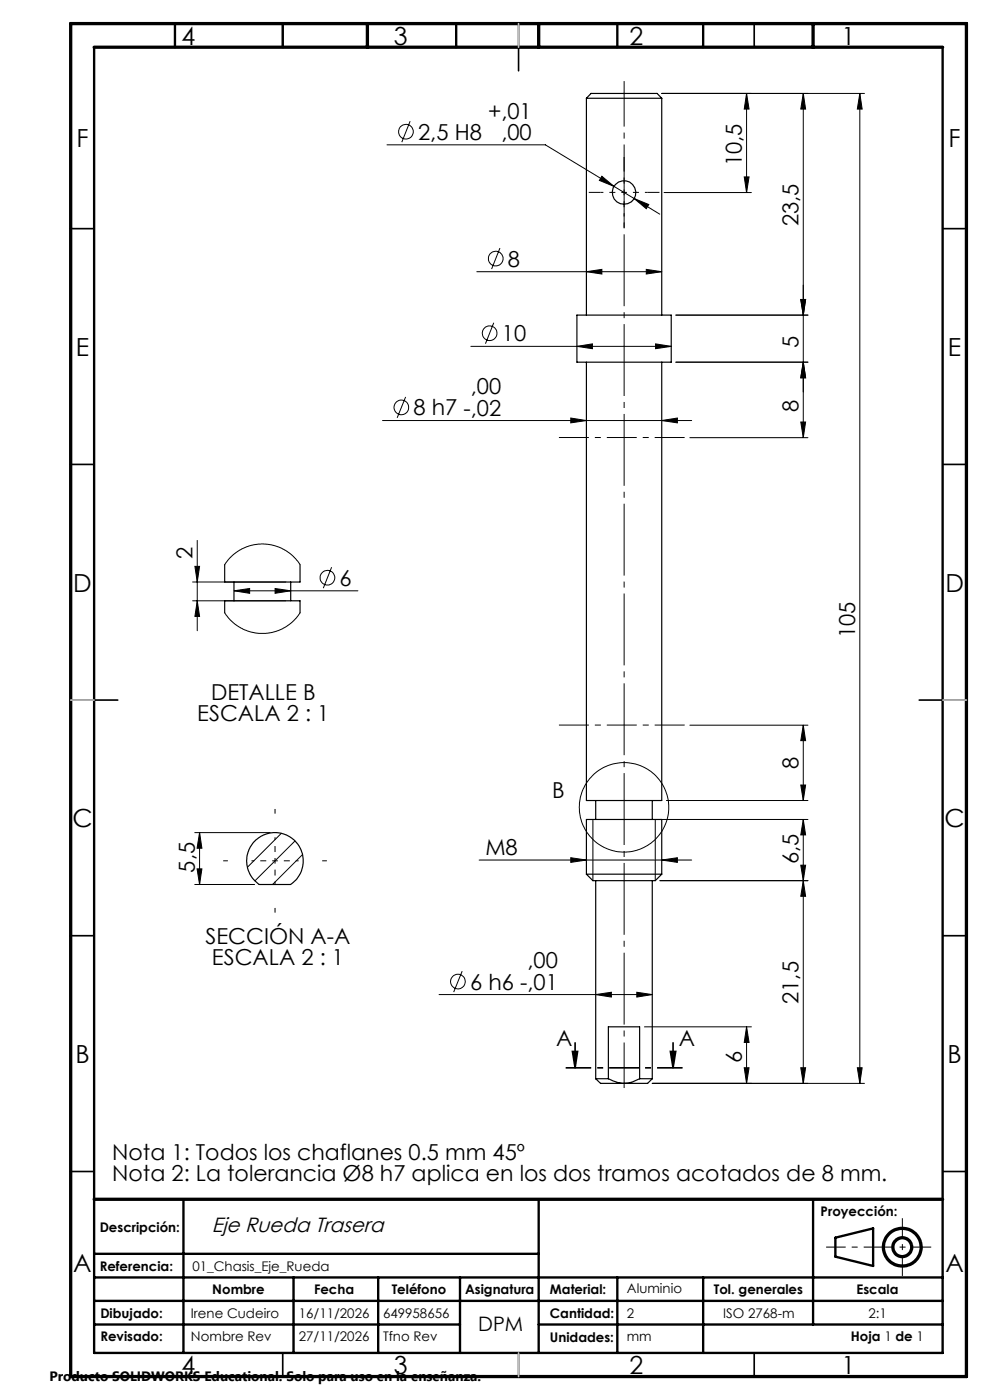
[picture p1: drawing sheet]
<svg xmlns="http://www.w3.org/2000/svg" width="210mm" height="297mm" viewBox="0 0 210 297" stroke-linecap="round" stroke-linejoin="round" font-family="sans-serif">
<g fill="none" stroke="#000" stroke-width=".25">
<path d="M124.4 20.8h16M124.4 20.8l1-1h14l1 1M124.4 20.8v46M140.4 20.8v46M122.4 66.8h20v10h-20zM124.4 76.8v93h16v-93M47.7 119.8v3.7h15.9v-3.7M47.7 130v-2.5h15.9v2.5M49.6 123.5v4M61.7 123.5v4M54 178.5a6 6 0 0 1 8.9 .3 6 6 0 0 1-1.3 8.8h-6.6a6 6 0 0 1-1-9.1zM126.4 169.8v4"/>
<path d="M138.4 169.8v4M124.4 185.5h16M124.4 185.5v-11.7h16v11.7M124.4 185.5l1.4 1.3h13.2l1.4-1.3M126.4 186.8v42M138.4 186.8v42M126.4 228.8h2.6M126.4 228.8l1 1h5M129 228.8v-11h6.7v11M129 228.8a7 7 0 0 0 3.4 1M135.7 228.8h2.7M135.7 228.8l-1.5 .7-1.8 .3"/>
<path d="M138.4 228.8l-1 1h-5"/>
<circle cx="132.3" cy="40.8" r="2.49"/>
</g>
<g fill="none" stroke="#000" stroke-width=".21">
<path d="M140.4 19.8h43M158.4 19.8l.5 3.3h-1zM158.4 19.8v21M170.4 19.8l.5 3.3h-1zM170.4 19.8v73M182.4 19.8l.5 3.3h-1zM182.4 19.8v210M82.1 30.7h33.6l18.8 11.4M87 25.7l-1.8 4.5M127.7 37.4l2.5 2.1-3.1-1.2zM157.9 37.5h1l-.5 3.3zM101.1 57.6h39.3"/>
<path d="M106 52.6l-1.7 4.5M124.4 57.6l3.3-.5v1zM134.5 42.1l3.1 1.3-.5 .9zM134.5 42.1l5.4 3.3M137.1 57.1l3.3 .5-3.3 .5zM140.9 40.8h18.5M99.9 73.5h42.5M104.7 68.5l-1.7 4.4M122.4 73.5l3.3-.5v1zM139.1 73l3.3 .5-3.3 .5zM143.4 66.8h28M143.4 76.8h28"/>
<path d="M169.9 63.5h1l-.5 3.3zM170.4 76.8l.5 3.3h-1zM81.1 89.2h65.6M86 84.2l-1.8 4.4M121.1 88.7l3.3 .5-3.3 .5zM140.4 89.2l3.3-.5v1zM146.3 92.8h25.1M169.9 89.5h1l-.5 3.3zM41.8 114.6v19.2M47.7 119.8l1.4-1.8 1.7-1.3 2.5-1 2.1-.3 2.1 .2 2.4 .8 2.3 1.6 1.4 1.8M40.9 127.5h19.7M40.9 123.5h19.7"/>
<path d="M41.3 120.2h1l-.5 3.3zM41.8 127.5l.5 3.3h-1zM47.7 130l1.4 1.8 1.6 1.2 1.9 .9 2.3 .5 2.6-.2 2.4-.8 2.4-1.7 1.3-1.7M49.6 125.3l3.4-.5v1.1zM49.6 125.3h26.3M58.3 124.8l3.4 .5-3.4 .6zM70.3 120.3l-1.7 4.5M146.3 153.8h25.1M170.4 153.8l.5 3.3h-1zM170.4 153.8v16M41.3 176.6h16M42.3 176.6l.5 3.3h-1z"/>
<path d="M42.3 176.6v11M59.7 176.8l-7.2 7.2M62.6 178.4l-8.5 8.5M125.8 173.8v13M139 173.8v13M140 173.8h31.4M141.4 169.8h30M169.9 166.5h1l-.5 3.3zM170.4 173.8l.5 3.3h-1zM170.4 173.8v56M41.3 187.6h12.7M41.8 184.3h1l-.5 3.3z"/>
<path d="M64.2 181.3l-6.4 6.3M101.6 182.5h45.1M121.1 182l3.3 .5-3.3 .4zM140 186.8h31.4M140.4 182.5l3.3-.5v.9zM169.9 183.5h1l-.5 3.3zM170.4 186.8l.5 3.3h-1zM93.1 211h45.3M98 206l-1.8 4.5M126.4 211l3.3-.5v1zM135.1 210.5l3.3 .5-3.3 .5zM136.7 217.8h22.7"/>
<path d="M158.4 217.8l.5 3.4h-1zM158.4 217.8v12M138.4 229.8h45M157.9 226.5h1l-.5 3.3zM169.9 226.5h1l-.5 3.3zM181.9 226.5h1l-.5 3.3z"/>
<circle cx="86.1" cy="27.9" r="1.56"/>
<circle cx="105.2" cy="54.9" r="1.56"/>
<circle cx="103.9" cy="70.7" r="1.55"/>
<circle cx="85.1" cy="86.4" r="1.55"/>
<circle cx="69.5" cy="122.6" r="1.56"/>
<circle cx="132.4" cy="171.3" r="9.5"/>
<circle cx="97.2" cy="208.2" r="1.55"/>
</g>
<g fill="none" stroke="#000" stroke-width=".7" stroke-linecap="butt">
<circle cx="191.4" cy="264.6" r="4"/>
<circle cx="191.4" cy="264.6" r="2"/>
</g>
<path d="M197.5 264.6h-22.3" fill="none" stroke="#000" stroke-width=".21" stroke-dasharray="6.3 1.3 1.3 1.3" stroke-dashoffset="2.2" stroke-linecap="butt"/>
<path d="M191.4 258.4v12.3" fill="none" stroke="#000" stroke-width=".21" stroke-dasharray="6.3 1.3 1.3 1.3" stroke-dashoffset="2.1" stroke-linecap="butt"/>
<g fill="none" stroke="#000" stroke-width=".35">
<path d="M60 5v5M110 5v10M160 5v5M15 48.5h5M200 48.5h5M15 98.5h5M200 98.5h5M15 148.5h10M195 148.5h10M15 198.5h5M200 198.5h5M121.4 223.1h1.1l-.5 3.5z"/>
<path d="M122 221.2v5.4M142.2 223.1h1.1l-.5 3.5zM142.8 221.2v5.4M15 248.5h5M200 248.5h5M60 287v5M110 287v5M160 287v5"/>
</g>
<g fill="none" stroke="#000" stroke-width=".5">
<path d="M20 10v277h180v-277M37.1 5v5M60 5v5M96.8 5v5M131 5v5M149.2 5v5M38.9 254.4v32.6M114.3 254.4v32.6M172.5 254.4v26.6M20 266h94.3M20 271h180M20 276h180"/>
<path d="M62.3 271v16M80.2 271v16M97.6 271v16M131 271v16M149.2 271v16M177.2 262.6l8-2v8l-8-2zM20 281h77.6M114.3 281h85.7"/>
</g>
<path d="M15 5h190v287h-190zM20 10h180M77.9 5v5M114.3 5v5M172.5 5v5M20 254.4h180" fill="none" stroke="#000" stroke-width=".7"/>
<path d="M110 5v5M15 148.5h5M200 148.5h5M110 287v5" fill="none" stroke="#c0c0c0" stroke-width=".35"/>
<g fill="#000">
<path d="M158.4 19.8l.5 3.3h-1zM170.4 19.8l.5 3.3h-1zM182.4 19.8l.5 3.3h-1zM127.7 37.4l2.5 2.1-3.1-1.2zM124.4 57.6l3.3-.5v1zM134.5 42.1l3.1 1.3-.5 .9zM137.1 57.1l3.3 .5-3.3 .5zM157.9 37.5h1l-.5 3.3zM122.4 73.5l3.3-.5v1zM139.1 73l3.3 .5-3.3 .5zM169.9 63.5h1l-.5 3.3zM170.4 76.8l.5 3.3h-1z"/>
<path d="M121.1 88.7l3.3 .5-3.3 .5zM140.4 89.2l3.3-.5v1zM169.9 89.5h1l-.5 3.3zM41.8 127.5l.5 3.3h-1zM41.3 120.2h1l-.5 3.3zM49.6 125.3l3.4-.5v1.1zM58.3 124.8l3.4 .5-3.4 .6zM170.4 153.8l.5 3.3h-1zM42.3 176.6l.5 3.3h-1zM170.4 173.8l.5 3.3h-1zM169.9 166.5h1l-.5 3.3zM41.8 184.3h1l-.5 3.3z"/>
<path d="M121.1 182l3.3 .5-3.3 .4zM140.4 182.5l3.3-.5v.9zM170.4 186.8l.5 3.3h-1zM169.9 183.5h1l-.5 3.3zM126.4 211l3.3-.5v1zM135.1 210.5l3.3 .5-3.3 .5zM158.4 217.8l.5 3.4h-1zM121.4 223.1h1.1l-.5 3.5zM142.2 223.1h1.1l-.5 3.5zM157.9 226.5h1l-.5 3.3zM169.9 226.5h1l-.5 3.3zM181.9 226.5h1l-.5 3.3z"/>
</g>
<path d="M118.4 92.8h27M118.4 153.8h27" fill="none" stroke="#000" stroke-width=".21" stroke-dasharray="6.3 1.3 1.3 1.3" stroke-dashoffset="-.1" stroke-linecap="butt"/>
<path d="M132.4 230.8v-213.6" fill="none" stroke="#000" stroke-width=".21" stroke-dasharray="15.2 1.3 1.3 1.3" stroke-dashoffset="5.6" stroke-linecap="butt"/>
<path d="M144.8 226.5h-24.8" fill="none" stroke="#000" stroke-width=".35" stroke-dasharray="6.3 1.3 1.3 1.3" stroke-dashoffset=".9" stroke-linecap="butt"/>
<path d="M132.4 40.8v-5M132.4 40.8h-5M132.4 40.8v5M132.4 40.8h5M58.3 182.6v-5M58.3 182.6h-5M58.3 182.6v5M58.3 182.6h5" fill="none" stroke="#000" stroke-width=".21" stroke-dasharray="15.2 1.3 1.3 1.3" stroke-dashoffset="14.6" stroke-linecap="butt"/>
<path d="M132.4 35.8v-2.5M127.4 40.8h-2.5M132.4 45.8v2.5M137.4 40.8h2.5M58.3 172.6v-1M48.3 182.6h-1M58.3 192.6v1M68.3 182.6h1" fill="none" stroke="#000" stroke-width=".21" stroke-dasharray="15.2 1.3 1.3 1.3" stroke-linecap="butt"/>
<g font-size="5.3">
<text x="38.5" y="9.5">4</text>
<text x="83.5" y="9.5">3</text>
<text x="133.5" y="9.5">2</text>
<text x="178.5" y="9.5">1</text>
<text x="16.2" y="31.3">F</text>
<text x="201.2" y="31.3">F</text>
<text x="16.1" y="75.5">E</text>
<text x="201.1" y="75.5">E</text>
<text x="15.5" y="125.5">D</text>
<text x="200.5" y="125.5">D</text>
<text x="15.4" y="175.5">C</text>
<text x="200.4" y="175.5">C</text>
<text x="16" y="225.5">B</text>
<text x="201" y="225.5">B</text>
<text x="15.5" y="269.8">A</text>
<text x="200.5" y="269.8">A</text>
<text x="38.5" y="291.5">4</text>
<text x="83.5" y="291.5">3</text>
<text x="133.5" y="291.5">2</text>
<text x="178.5" y="291.5">1</text>
</g>
<g font-size="4.7">
<text x="88.7" y="29.6">2,5 H8</text>
<text x="103.5" y="25.2">+,01</text>
<text x="106.3" y="29.7">,00</text>
<text x="157.4" y="35.2" transform="rotate(-90 157.4 35.2)">10,5</text>
<text x="169.4" y="48" transform="rotate(-90 169.4 48)">23,5</text>
<text x="107.7" y="56.6">8</text>
<text x="106.4" y="72.4">10</text>
<text x="169.4" y="73.7" transform="rotate(-90 169.4 73.7)">5</text>
<text x="99.9" y="83.7">,00</text>
<text x="87.7" y="88.1">8 h7 -,02</text>
<text x="169.4" y="87.3" transform="rotate(-90 169.4 87.3)">8</text>
<text x="40.8" y="118.5" transform="rotate(-90 40.8 118.5)">2</text>
<text x="72" y="124.3">6</text>
<text x="181.4" y="135.3" transform="rotate(-90 181.4 135.3)">105</text>
<text x="44.8" y="148.4">DETALLE B</text>
<text x="41.9" y="152.9">ESCALA 2 : 1</text>
<text x="169.4" y="163.2" transform="rotate(-90 169.4 163.2)">8</text>
<text x="117.1" y="169.3">B</text>
<text x="41.3" y="185.1" transform="rotate(-90 41.3 185.1)">5,5</text>
<text x="103" y="181.4">M8</text>
<text x="169.4" y="183.3" transform="rotate(-90 169.4 183.3)">6,5</text>
<text x="43.6" y="200.2">SECCIÓN A-A</text>
<text x="45" y="204.7">ESCALA 2 : 1</text>
<text x="99.7" y="209.9">6 h6 -,01</text>
<text x="111.9" y="205.4">,00</text>
<text x="169.4" y="213" transform="rotate(-90 169.4 213)">21,5</text>
<text x="118" y="222">A</text>
<text x="144" y="221.9">A</text>
<text x="157.4" y="225.4" transform="rotate(-90 157.4 225.4)">6</text>
<text x="23.8" y="246">Nota 1: Todos los chaflanes 0.5 mm 45º</text>
<text x="23.8" y="250.6">Nota 2: La tolerancia Ø8 h7 aplica en los dos tramos acotados de 8 mm.</text>
</g>
<text font-size="4.4" x="44.9" y="261.3">Eje Rueda Trasera</text>
<text font-size="4.2" x="101.4" y="282.3">DPM</text>
<text font-size="2.9" x="10.5" y="292.9">Producto SOLIDWORKS Educational. Solo para uso en la enseñanza.</text>
<g font-size="2.8">
<text x="21.1" y="261.3">Descripción:</text>
<text x="174.1" y="258">Proyección:</text>
<text x="21.1" y="269.7">Referencia:</text>
<text x="40.8" y="269.7">01_Chasis_Eje_Rueda</text>
<text x="45" y="274.5">Nombre</text>
<text x="66.6" y="274.5">Fecha</text>
<text x="83.1" y="274.5">Teléfono</text>
<text x="98.6" y="274.5">Asignatura</text>
<text x="116.7" y="274.5">Material:</text>
<text x="133" y="274.4">Aluminio</text>
<text x="151.4" y="274.5">Tol. generales</text>
<text x="181.7" y="274.5">Escala</text>
<text x="21.3" y="279.7">Dibujado:</text>
<text x="40.5" y="279.7">Irene Cudeiro</text>
<text x="63.4" y="279.7">16/11/2026</text>
<text x="81.3" y="279.7">649958656</text>
<text x="116.7" y="279.7">Cantidad:</text>
<text x="133" y="279.6">2</text>
<text x="153.4" y="279.7">ISO 2768-m</text>
<text x="184.2" y="279.7">2:1</text>
<text x="21.3" y="284.6">Revisado:</text>
<text x="40.5" y="284.6">Nombre Rev</text>
<text x="63.4" y="284.6">27/11/2026</text>
<text x="81.3" y="284.6">Tfno Rev</text>
<text x="116.7" y="284.6">Unidades:</text>
<text x="133" y="284.5">mm</text>
<text x="180.5" y="284.5">Hoja 1 de 1</text>
</g>
</svg>
